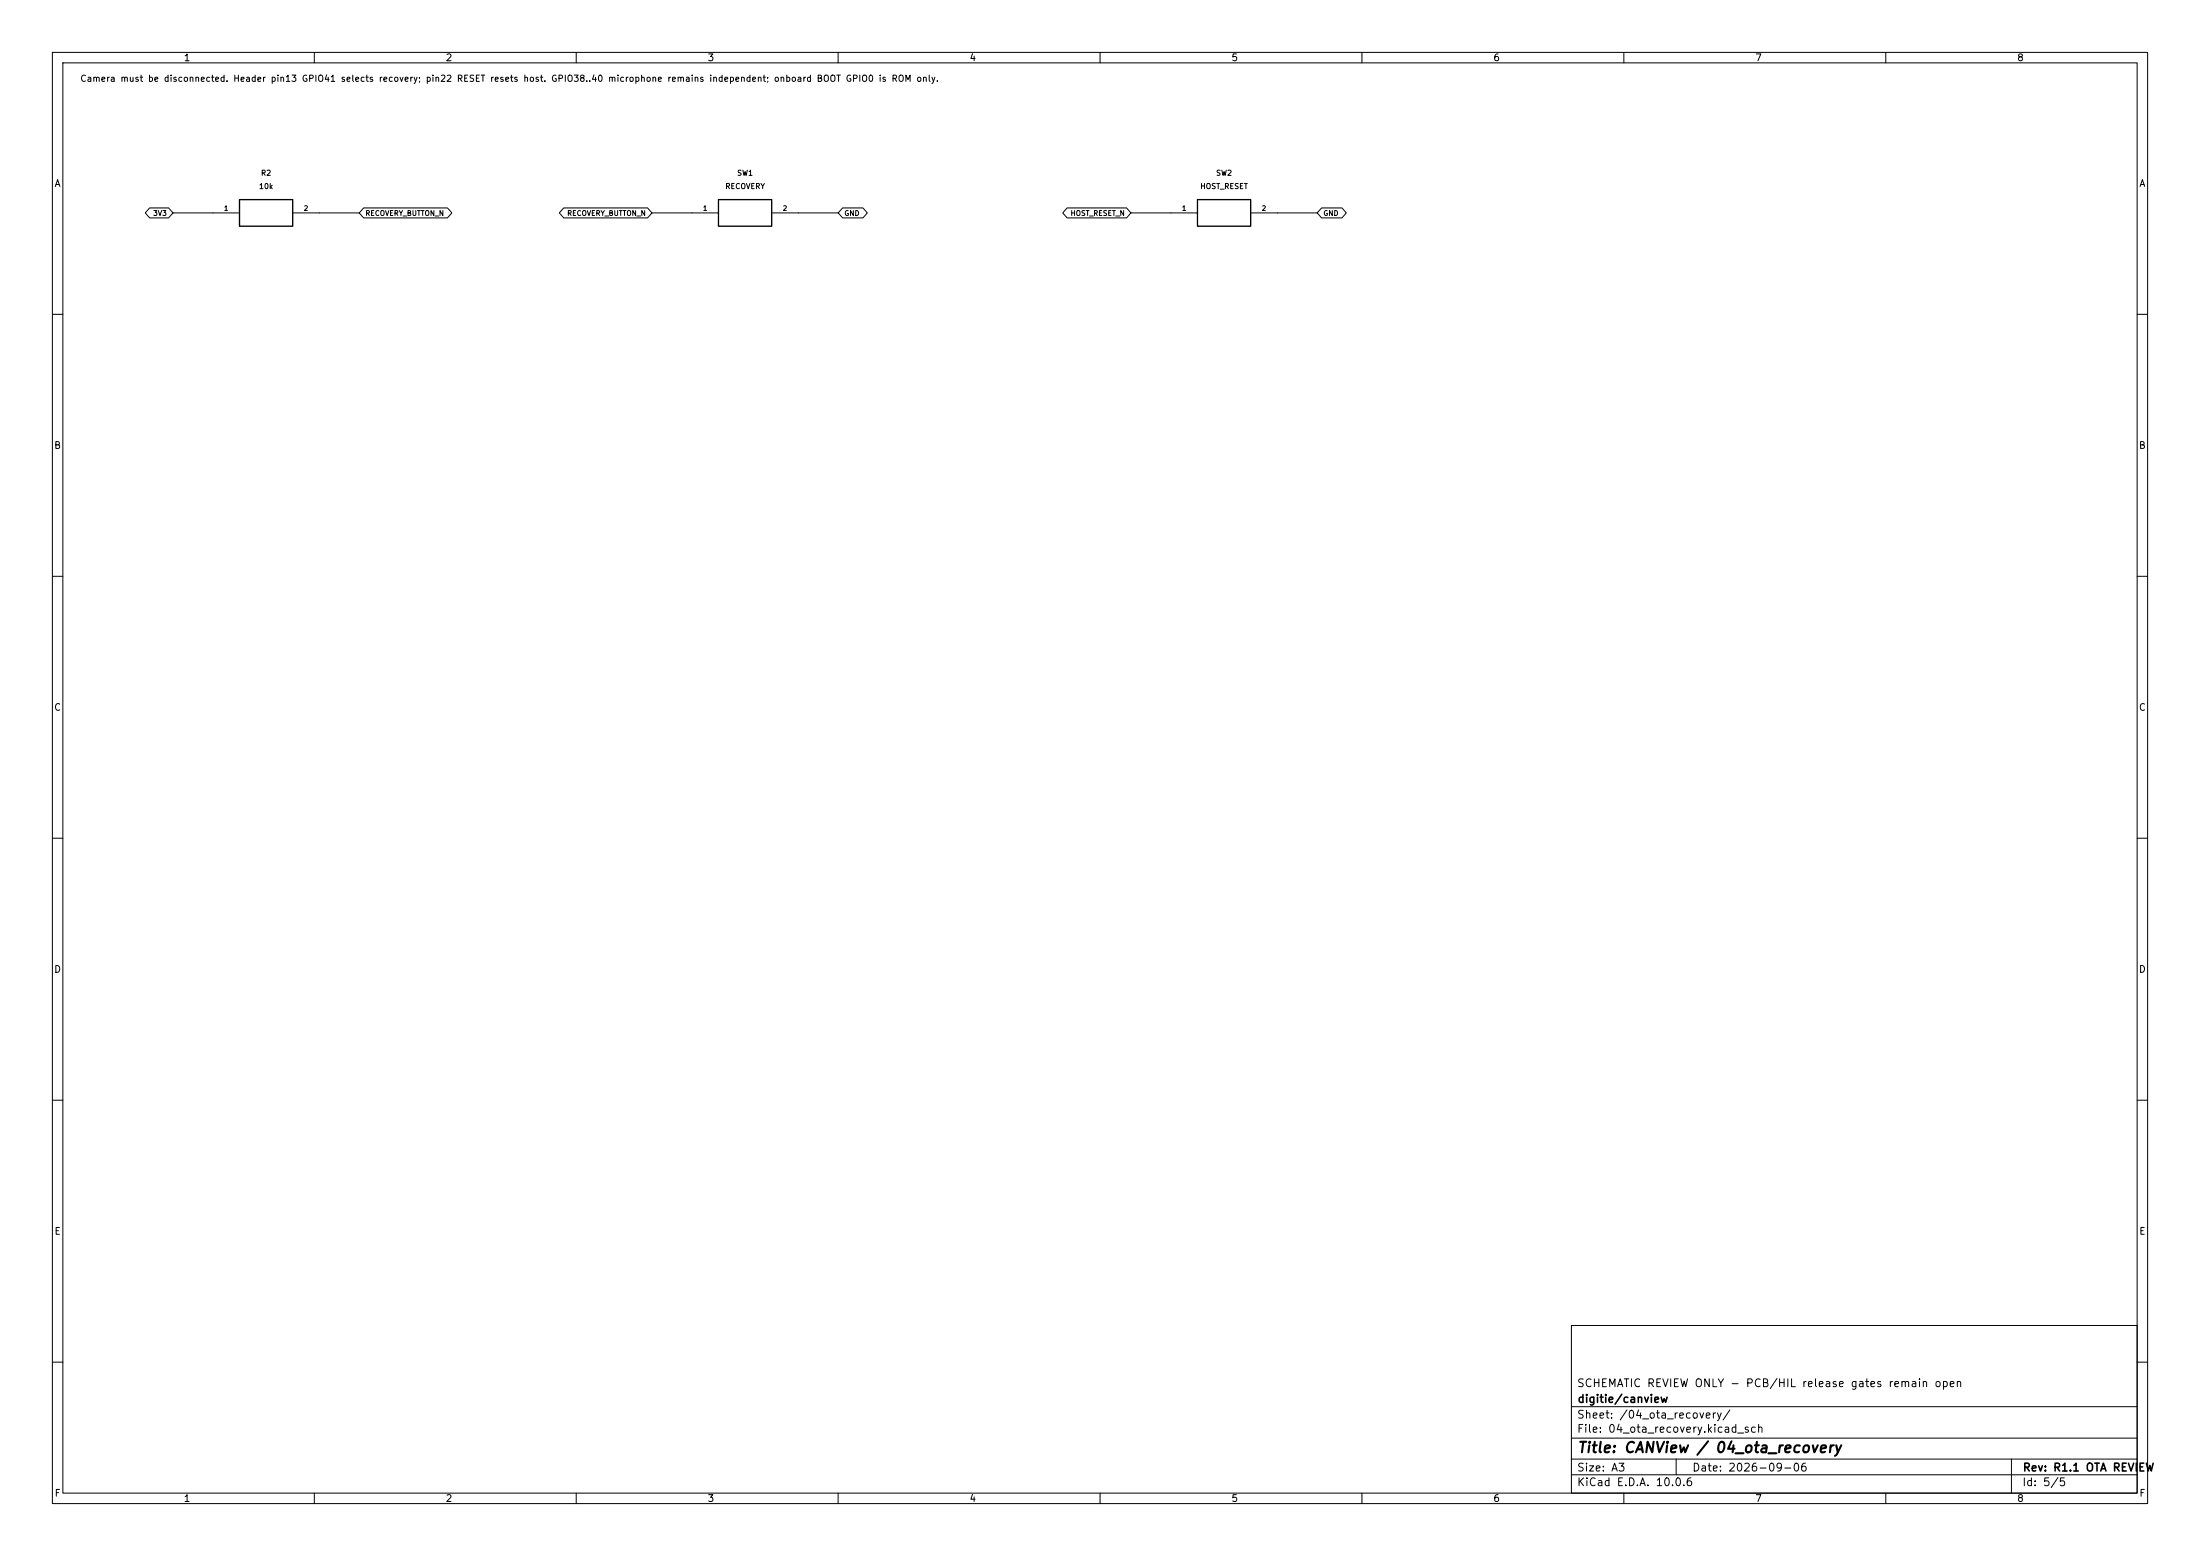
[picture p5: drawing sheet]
(kicad_sch (version 20250114) (generator "eeschema") (generator_version "10.0") (paper "A3") (title_block (title "CANView / 04_ota_recovery") (date "2026-09-06") (rev "R1.1 OTA REVIEW") (company "digitie/canview") (comment 1 "SCHEMATIC REVIEW ONLY - PCB/HIL release gates remain open"))
(lib_symbols (symbol "CANView:CANView_controller-adapter_R2" (pin_names (offset 0.762) (hide yes)) (in_bom yes) (on_board yes)
(property "Reference" "R" (at 0.0000 7.6200 0)  (effects (font (size 1.0 1.0)) ))
(property "Value" "10k" (at 0.0000 5.0800 0)  (effects (font (size 1.0 1.0)) ))
(property "Footprint" "CANView:Resistor_SMD__R_0402_1005Metric" (at 0.0000 0.0000 0) (hide yes) (effects (font (size 1.0 1.0)) ))
(symbol "CANView_controller-adapter_R2_0_1" (rectangle (start -5.08 2.54) (end 5.08 -2.54) (stroke (width 0.254) (type default)) (fill (type background))))
(symbol "CANView_controller-adapter_R2_1_1"
(pin passive line (at -10.16 0 0) (length 5.08) (name "1" (effects (font (size 0.9 0.9)) )) (number "1" (effects (font (size 0.9 0.9)) )))
(pin passive line (at 10.16 0 180) (length 5.08) (name "2" (effects (font (size 0.9 0.9)) )) (number "2" (effects (font (size 0.9 0.9)) )))))
(symbol "CANView:CANView_controller-adapter_SW1" (pin_names (offset 0.762) (hide yes)) (in_bom yes) (on_board yes)
(property "Reference" "S" (at 0.0000 7.6200 0)  (effects (font (size 1.0 1.0)) ))
(property "Value" "RECOVERY" (at 0.0000 5.0800 0)  (effects (font (size 1.0 1.0)) ))
(property "Footprint" "CANView:Button_Switch_SMD__SW_SPST_TL3342" (at 0.0000 0.0000 0) (hide yes) (effects (font (size 1.0 1.0)) ))
(symbol "CANView_controller-adapter_SW1_0_1" (rectangle (start -5.08 2.54) (end 5.08 -2.54) (stroke (width 0.254) (type default)) (fill (type background))))
(symbol "CANView_controller-adapter_SW1_1_1"
(pin passive line (at -10.16 0 0) (length 5.08) (name "1" (effects (font (size 0.9 0.9)) )) (number "1" (effects (font (size 0.9 0.9)) )))
(pin passive line (at 10.16 0 180) (length 5.08) (name "2" (effects (font (size 0.9 0.9)) )) (number "2" (effects (font (size 0.9 0.9)) )))))
(symbol "CANView:CANView_controller-adapter_SW2" (pin_names (offset 0.762) (hide yes)) (in_bom yes) (on_board yes)
(property "Reference" "S" (at 0.0000 7.6200 0)  (effects (font (size 1.0 1.0)) ))
(property "Value" "HOST_RESET" (at 0.0000 5.0800 0)  (effects (font (size 1.0 1.0)) ))
(property "Footprint" "CANView:Button_Switch_SMD__SW_SPST_TL3342" (at 0.0000 0.0000 0) (hide yes) (effects (font (size 1.0 1.0)) ))
(symbol "CANView_controller-adapter_SW2_0_1" (rectangle (start -5.08 2.54) (end 5.08 -2.54) (stroke (width 0.254) (type default)) (fill (type background))))
(symbol "CANView_controller-adapter_SW2_1_1"
(pin passive line (at -10.16 0 0) (length 5.08) (name "1" (effects (font (size 0.9 0.9)) )) (number "1" (effects (font (size 0.9 0.9)) )))
(pin passive line (at 10.16 0 180) (length 5.08) (name "2" (effects (font (size 0.9 0.9)) )) (number "2" (effects (font (size 0.9 0.9)) ))))))
(text "Camera must be disconnected. Header pin13 GPIO41 selects recovery; pin22 RESET resets host. GPIO38..40 microphone remains independent; onboard BOOT GPIO0 is ROM only." (at 15.24 15.24 0) (effects (font (size 1.2 1.2)) (justify left)))
(symbol (lib_id "CANView:CANView_controller-adapter_R2") (at 50.8000 40.6400 0) (unit 1) (in_bom yes) (on_board yes) (dnp no) (property "Reference" "R2" (at 50.8000 33.0200 0)  (effects (font (size 1.0 1.0)) ))(property "Value" "10k" (at 50.8000 35.5600 0)  (effects (font (size 1.0 1.0)) ))(property "Footprint" "CANView:Resistor_SMD__R_0402_1005Metric" (at 50.8000 40.6400 0) (hide yes) (effects (font (size 1.0 1.0)) ))(property "MPN" "GEN-R-0402-10k-1%" (at 50.8000 40.6400 0) (hide yes) (effects (font (size 1.0 1.0)) ))(property "Specification" "0.1W; 50V; ±1%; ±100ppm/K; -55..155C" (at 50.8000 40.6400 0) (hide yes) (effects (font (size 1.0 1.0)) ))(property "Source" "" (at 50.8000 40.6400 0) (hide yes) (effects (font (size 1.0 1.0)) ))(property "Assembly" "FIT" (at 50.8000 40.6400 0) (hide yes) (effects (font (size 1.0 1.0)) )))
(wire (pts (xy 40.6400 40.6400) (xy 33.0200 40.6400)) (stroke (width 0) (type default)))
(global_label "3V3" (shape bidirectional) (at 33.0200 40.6400 180) (effects (font (size 0.95 0.95)) (justify right)) (property "Intersheetrefs" "${INTERSHEET_REFS}" (at 33.0200 40.6400 0) (hide yes) (effects (font (size 1.0 1.0)) )))
(wire (pts (xy 60.9600 40.6400) (xy 68.5800 40.6400)) (stroke (width 0) (type default)))
(global_label "RECOVERY_BUTTON_N" (shape bidirectional) (at 68.5800 40.6400 0) (effects (font (size 0.95 0.95)) (justify left)) (property "Intersheetrefs" "${INTERSHEET_REFS}" (at 68.5800 40.6400 0) (hide yes) (effects (font (size 1.0 1.0)) )))
(symbol (lib_id "CANView:CANView_controller-adapter_SW1") (at 142.2400 40.6400 0) (unit 1) (in_bom yes) (on_board yes) (dnp no) (property "Reference" "SW1" (at 142.2400 33.0200 0)  (effects (font (size 1.0 1.0)) ))(property "Value" "RECOVERY" (at 142.2400 35.5600 0)  (effects (font (size 1.0 1.0)) ))(property "Footprint" "CANView:Button_Switch_SMD__SW_SPST_TL3342" (at 142.2400 40.6400 0) (hide yes) (effects (font (size 1.0 1.0)) ))(property "MPN" "TL3342F160QG" (at 142.2400 40.6400 0) (hide yes) (effects (font (size 1.0 1.0)) ))(property "Specification" "Normally-open momentary; host reset is sink-only; hold recovery5s across reset" (at 142.2400 40.6400 0) (hide yes) (effects (font (size 1.0 1.0)) ))(property "Source" "" (at 142.2400 40.6400 0) (hide yes) (effects (font (size 1.0 1.0)) ))(property "Assembly" "FIT" (at 142.2400 40.6400 0) (hide yes) (effects (font (size 1.0 1.0)) )))
(wire (pts (xy 132.0800 40.6400) (xy 124.4600 40.6400)) (stroke (width 0) (type default)))
(global_label "RECOVERY_BUTTON_N" (shape bidirectional) (at 124.4600 40.6400 180) (effects (font (size 0.95 0.95)) (justify right)) (property "Intersheetrefs" "${INTERSHEET_REFS}" (at 124.4600 40.6400 0) (hide yes) (effects (font (size 1.0 1.0)) )))
(wire (pts (xy 152.4000 40.6400) (xy 160.0200 40.6400)) (stroke (width 0) (type default)))
(global_label "GND" (shape bidirectional) (at 160.0200 40.6400 0) (effects (font (size 0.95 0.95)) (justify left)) (property "Intersheetrefs" "${INTERSHEET_REFS}" (at 160.0200 40.6400 0) (hide yes) (effects (font (size 1.0 1.0)) )))
(symbol (lib_id "CANView:CANView_controller-adapter_SW2") (at 233.6800 40.6400 0) (unit 1) (in_bom yes) (on_board yes) (dnp no) (property "Reference" "SW2" (at 233.6800 33.0200 0)  (effects (font (size 1.0 1.0)) ))(property "Value" "HOST_RESET" (at 233.6800 35.5600 0)  (effects (font (size 1.0 1.0)) ))(property "Footprint" "CANView:Button_Switch_SMD__SW_SPST_TL3342" (at 233.6800 40.6400 0) (hide yes) (effects (font (size 1.0 1.0)) ))(property "MPN" "TL3342F160QG" (at 233.6800 40.6400 0) (hide yes) (effects (font (size 1.0 1.0)) ))(property "Specification" "Normally-open momentary; host reset is sink-only; hold recovery5s across reset" (at 233.6800 40.6400 0) (hide yes) (effects (font (size 1.0 1.0)) ))(property "Source" "" (at 233.6800 40.6400 0) (hide yes) (effects (font (size 1.0 1.0)) ))(property "Assembly" "FIT" (at 233.6800 40.6400 0) (hide yes) (effects (font (size 1.0 1.0)) )))
(wire (pts (xy 223.5200 40.6400) (xy 215.9000 40.6400)) (stroke (width 0) (type default)))
(global_label "HOST_RESET_N" (shape bidirectional) (at 215.9000 40.6400 180) (effects (font (size 0.95 0.95)) (justify right)) (property "Intersheetrefs" "${INTERSHEET_REFS}" (at 215.9000 40.6400 0) (hide yes) (effects (font (size 1.0 1.0)) )))
(wire (pts (xy 243.8400 40.6400) (xy 251.4600 40.6400)) (stroke (width 0) (type default)))
(global_label "GND" (shape bidirectional) (at 251.4600 40.6400 0) (effects (font (size 0.95 0.95)) (justify left)) (property "Intersheetrefs" "${INTERSHEET_REFS}" (at 251.4600 40.6400 0) (hide yes) (effects (font (size 1.0 1.0)) ))))
